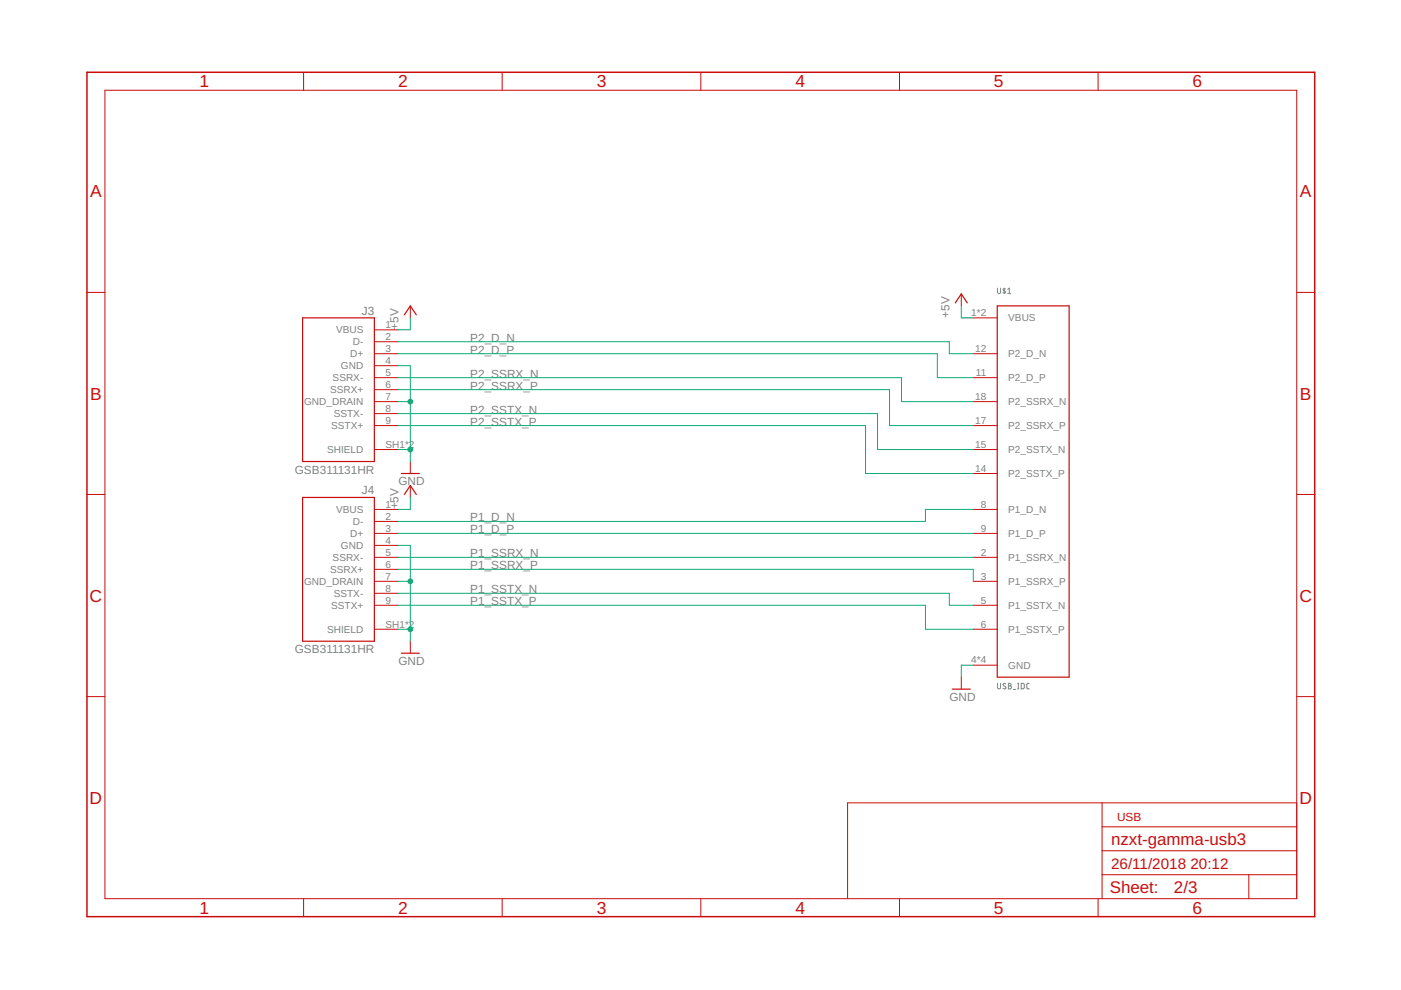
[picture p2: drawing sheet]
<svg xmlns="http://www.w3.org/2000/svg" width="297mm" height="210mm" viewBox="0 0 297 210" stroke-linecap="round" stroke-linejoin="round" font-family="sans-serif">
<g fill="none" stroke="#808080" stroke-width=".21">
<path d="M211.5 61.1v1l.3 .2 .3-.2v-1M212.9 61.1v1.2M213.2 61.3l-.4-.1-.1 .2 .5 .4-.1 .3h-.4M213.7 61.3l.3-.2v1.2M213.7 62.3h.6M211.5 144.9v1l.3 .1 .3-.1v-1M213.2 145a.29 .29 0 0 0-.4-.1 .29 .29 0 0 0 0 .5l.5 .3a.33 .33 0 0 1-.2 .4 .33 .33 0 0 1-.5-.2M213.8 144.9h.4l.2 .2-.3 .3 .3 .2-.1 .4h-.5zM213.8 145.4h.3M214.8 146.2h.5M215.8 146h.2M215.8 144.9h.2"/>
<path d="M215.9 144.9v1.1M216.5 144.9h.5l.1 .2v.8l-.1 .1h-.5zM218.2 144.9h-.4l-.1 .2v.8l.5 .1"/>
</g>
<path d="M64.2 67.4h15.2v30.5h-15.2zM85.7 66.8l1.3-1.9 1.3 1.9M202.5 64.2l1.3-1.9 1.3 1.9M211.4 64.9h15.3v78.7h-15.3zM64.2 105.5h15.2v30.5h-15.2zM85.1 100.4h3.8M85.7 104.8l1.3-1.9 1.3 1.9M85.1 138.5h3.8M201.9 146.1h3.8" fill="none" stroke="#c90d0c" stroke-width=".25"/>
<g fill="none" stroke="#c90d0c" stroke-width=".21">
<path d="M22.2 19.1h252.7v171.4h-252.7zM64.4 15.3v3.8M106.5 15.3v3.8M148.6 15.3v3.8M190.7 15.3v3.8M232.8 15.3v3.8M18.4 62h3.8M79.4 69.9h5.1M79.4 72.5h5.1M79.4 75h5.1M79.4 77.5h5.1M87 64.9v2.5"/>
<path d="M203.8 62.3v2.6M206.4 75h5M206.4 67.4h5M274.9 62h3.8M79.4 80.1h5.1M79.4 82.6h5.1M79.4 85.2h5.1M79.4 87.7h5.1M79.4 90.2h5.1M79.4 95.3h5.1M87 97.9v2.5M206.4 80.1h5"/>
<path d="M206.4 85.2h5M206.4 90.2h5M206.4 95.3h5M18.4 104.8h3.8M79.4 108h5.1M79.4 110.6h5.1M79.4 113.1h5.1M79.4 115.6h5.1M79.4 118.2h5.1M87 102.9v2.6M206.4 108h5M206.4 113.1h5"/>
<path d="M206.4 118.2h5M206.4 100.4h5M274.9 104.8h3.8M79.4 120.7h5.1M79.4 123.3h5.1M79.4 125.8h5.1M79.4 128.3h5.1M79.4 133.4h5.1M87 136v2.5M206.4 123.3h5M206.4 128.3h5M206.4 133.4h5"/>
<path d="M18.4 147.7h3.8M203.8 143.6v2.5M206.4 141h5M274.9 147.7h3.8M233.7 170.2v20.3M233.7 175.3h41.2M274.9 170.2h-95.2v20.3M64.4 190.5v3.9M106.5 190.5v3.9M148.6 190.5v3.9M190.7 190.5v3.9M232.8 190.5v3.9"/>
<path d="M233.7 185.5h41.2M233.7 180.4h41.2M264.8 185.5v5"/>
</g>
<path d="M18.4 15.3h260.3v179.1h-260.3z" fill="none" stroke="#c90d0c" stroke-width=".32"/>
<g fill="none" stroke="#0dab76" stroke-width=".21">
<path d="M84.5 77.5h2.5v20.4M84.5 72.5h116.8v2.5h5.1M84.5 75h114.2v5.1h7.7M87 67.4v2.5h-2.5M203.8 64.9v2.5h2.6M84.5 95.3h2.5M84.5 87.7h101.6v7.6h20.3M84.5 85.2h2.5M84.5 80.1h106.6v5.1h15.3M84.5 82.6h104.1v7.6h17.8M84.5 90.2h99v10.2h22.9M84.5 115.6h2.5v20.4"/>
<path d="M84.5 113.1h121.9M84.5 118.2h121.9M87 105.5v2.5h-2.5M206.4 108h-10.2v2.6h-111.7M84.5 133.4h2.5M84.5 128.3h111.7v5.1h10.2M84.5 123.3h2.5M84.5 125.8h116.8v2.5h5.1M84.5 120.7h121.9v2.6M206.4 141h-2.6v2.6"/>
</g>
<g fill="#0dab76" stroke="#0dab76" stroke-width=".21">
<circle cx="87" cy="95.3" r=".51"/>
<circle cx="87" cy="85.2" r=".51"/>
<circle cx="87" cy="133.4" r=".51"/>
<circle cx="87" cy="123.3" r=".51"/>
</g>
<g font-size="3.7" fill="#c90d0c">
<text x="42.3" y="18.5">1</text>
<text x="84.4" y="18.5">2</text>
<text x="126.5" y="18.5">3</text>
<text x="168.6" y="18.5">4</text>
<text x="210.7" y="18.5">5</text>
<text x="252.9" y="18.5">6</text>
<text x="19.1" y="41.9">A</text>
<text x="275.6" y="41.9">A</text>
<text x="19.1" y="84.7">B</text>
<text x="275.6" y="84.7">B</text>
<text x="19" y="127.6">C</text>
<text x="275.5" y="127.6">C</text>
<text x="19" y="170.4">D</text>
<text x="275.5" y="170.4">D</text>
<text x="42.3" y="193.7">1</text>
<text x="84.4" y="193.7">2</text>
<text x="126.5" y="193.7">3</text>
<text x="168.6" y="193.7">4</text>
<text x="210.7" y="193.7">5</text>
<text x="252.9" y="193.7">6</text>
</g>
<g font-size="3.6" fill="#c90d0c">
<text x="235.6" y="179.1">nzxt-gamma-usb3</text>
<text x="235.3" y="189.4">Sheet:</text>
<text x="248.9" y="189.3">2/3</text>
</g>
<g font-size="3.2" fill="#c90d0c">
<text x="235.6" y="184.2">26/11/2018</text>
<text x="252.4" y="184.2">20:12</text>
</g>
<g font-size="2.5" fill="#808080">
<text x="76.7" y="66.7">J3</text>
<text x="84.5" y="69.9" transform="rotate(-90 84.5 69.9)">+5V</text>
<text x="201.3" y="67.4" transform="rotate(-90 201.3 67.4)">+5V</text>
<text x="99.7" y="72.5">P2_D_N</text>
<text x="99.7" y="75">P2_D_P</text>
<text x="99.7" y="80.1">P2_SSRX_N</text>
<text x="99.7" y="82.6">P2_SSRX_P</text>
<text x="99.7" y="87.7">P2_SSTX_N</text>
<text x="99.7" y="90.2">P2_SSTX_P</text>
<text x="62.5" y="100.4">GSB311131HR</text>
<text x="76.7" y="104.8">J4</text>
<text x="84.5" y="102.9">GND</text>
<text x="84.5" y="108" transform="rotate(-90 84.5 108)">+5V</text>
<text x="99.7" y="110.6">P1_D_N</text>
<text x="99.7" y="113.1">P1_D_P</text>
<text x="99.7" y="118.2">P1_SSRX_N</text>
<text x="99.7" y="120.7">P1_SSRX_P</text>
<text x="99.7" y="125.8">P1_SSTX_N</text>
<text x="99.7" y="128.3">P1_SSTX_P</text>
<text x="62.5" y="138.5">GSB311131HR</text>
<text x="84.5" y="141">GND</text>
<text x="201.3" y="148.6">GND</text>
</g>
<text font-size="2.5" fill="#c90d0c" x="236.8" y="174">USB</text>
<g font-size="2.1" fill="#808080">
<text x="71.2" y="70.7">VBUS</text>
<text x="81.7" y="69.6">1</text>
<text x="205.9" y="67">1*2</text>
<text x="213.8" y="68.1">VBUS</text>
<text x="74.3" y="75.8">D+</text>
<text x="74.8" y="73.2">D-</text>
<text x="81.7" y="72.1">2</text>
<text x="81.7" y="74.6">3</text>
<text x="81.7" y="77.2">4</text>
<text x="206.7" y="74.6">12</text>
<text x="213.8" y="75.8">P2_D_N</text>
<text x="70" y="83.4">SSRX+</text>
<text x="70.5" y="80.8">SSRX-</text>
<text x="72.3" y="78.3">GND</text>
<text x="81.7" y="79.7">5</text>
<text x="81.7" y="82.3">6</text>
<text x="206.9" y="79.7">11</text>
<text x="213.8" y="80.8">P2_D_P</text>
<text x="64.5" y="85.9">GND_DRAIN</text>
<text x="70.8" y="88.5">SSTX-</text>
<text x="81.7" y="84.8">7</text>
<text x="81.7" y="87.3">8</text>
<text x="81.7" y="89.9">9</text>
<text x="206.7" y="84.8">18</text>
<text x="206.7" y="89.9">17</text>
<text x="213.8" y="85.9">P2_SSRX_N</text>
<text x="70.2" y="91">SSTX+</text>
<text x="81.7" y="95">SH1*2</text>
<text x="206.7" y="95">15</text>
<text x="213.8" y="91">P2_SSRX_P</text>
<text x="69.3" y="96.1">SHIELD</text>
<text x="206.7" y="100">14</text>
<text x="213.8" y="101.2">P2_SSTX_P</text>
<text x="213.8" y="96.1">P2_SSTX_N</text>
<text x="81.7" y="107.7">1</text>
<text x="207.9" y="107.7">8</text>
<text x="71.2" y="108.8">VBUS</text>
<text x="74.3" y="113.9">D+</text>
<text x="74.8" y="111.3">D-</text>
<text x="81.7" y="110.2">2</text>
<text x="81.7" y="112.7">3</text>
<text x="207.9" y="112.7">9</text>
<text x="213.8" y="108.8">P1_D_N</text>
<text x="213.8" y="113.9">P1_D_P</text>
<text x="70.5" y="118.9">SSRX-</text>
<text x="72.3" y="116.4">GND</text>
<text x="81.7" y="115.3">4</text>
<text x="81.7" y="117.8">5</text>
<text x="207.9" y="117.8">2</text>
<text x="213.8" y="118.9">P1_SSRX_N</text>
<text x="64.5" y="124">GND_DRAIN</text>
<text x="70" y="121.5">SSRX+</text>
<text x="81.7" y="120.4">6</text>
<text x="81.7" y="122.9">7</text>
<text x="81.7" y="125.4">8</text>
<text x="207.9" y="122.9">3</text>
<text x="213.8" y="124">P1_SSRX_P</text>
<text x="70.2" y="129.1">SSTX+</text>
<text x="70.8" y="126.6">SSTX-</text>
<text x="81.7" y="128">9</text>
<text x="207.9" y="128">5</text>
<text x="213.8" y="129.1">P1_SSTX_N</text>
<text x="69.3" y="134.2">SHIELD</text>
<text x="81.7" y="133.1">SH1*2</text>
<text x="207.9" y="133.1">6</text>
<text x="213.8" y="134.2">P1_SSTX_P</text>
<text x="205.9" y="140.7">4*4</text>
<text x="213.8" y="141.8">GND</text>
</g>
</svg>
